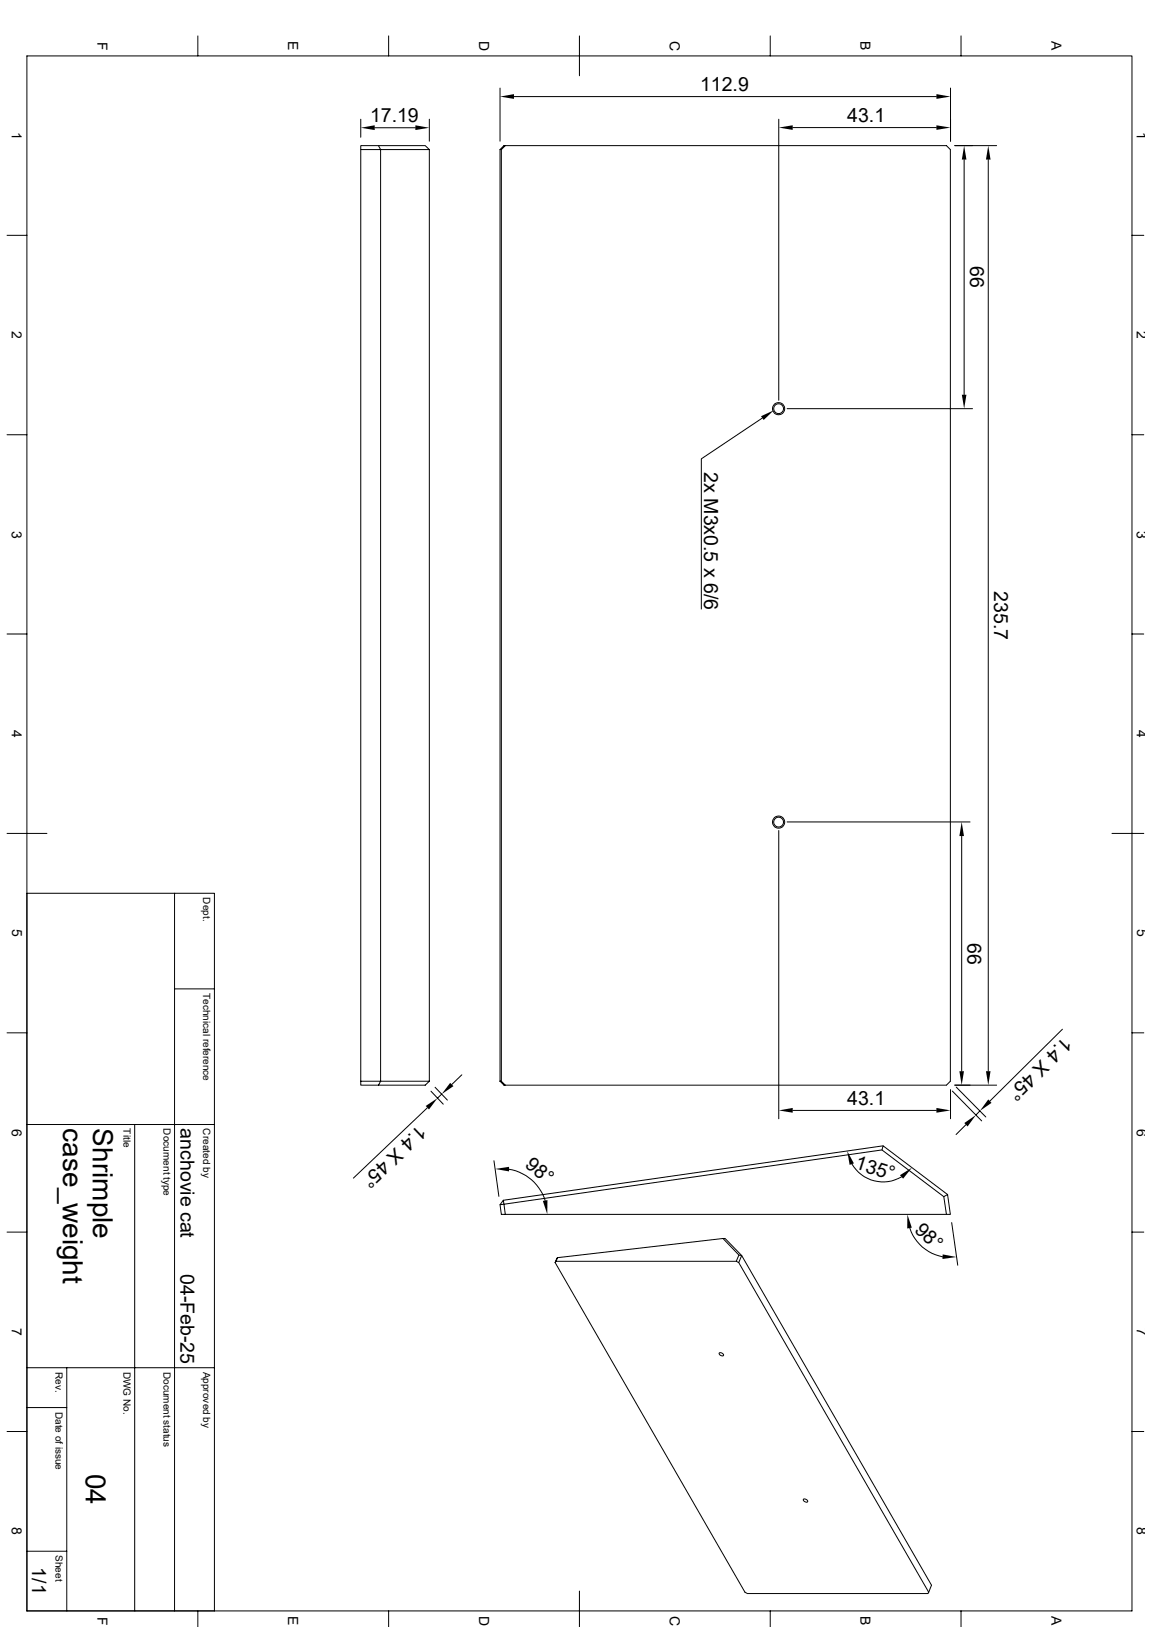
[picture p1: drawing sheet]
<svg xmlns="http://www.w3.org/2000/svg" width="297mm" height="420mm" viewBox="0 0 297 420" stroke-linecap="round" stroke-linejoin="round" font-family="sans-serif">
<g fill="none" stroke="#000" stroke-width=".26">
<path d="M6.9 14.4h285.2v401.4h-285.2zM51.1 9.3v5.1M100.3 9.3v5.1M149.5 9.3v10.3M198.8 9.3v5.1M248 9.3v5.1M93.1 37.6h4.6l.5 1h-5.1zM93.1 30.8v4.6M93.1 38.6v240.5M96.7 33h10.5M97.7 37.6h12l1.1 1h-12.6v240.5h-5.1v1h4.6M110.8 30.8v5.6"/>
<path d="M110.8 38.6v240.5M129 38.6h.4M129 22.7v13.7M129.4 38.6l1-1h-.4l-1 1v240.5M129.4 38.6v240.5M130.4 37.6h113.8l1 1v240.5l-1 1h-114.2l-1-1M132.6 24.9h109M201 30.8v72.5M204.6 32.9h37M245.3 22.7v13.7M246.4 37.6h10.8M248.8 41.2v60.7"/>
<path d="M255 41.2v235.3M1.8 60.7h5.1M292.1 60.7h3M1.8 112.2h5.1M196.7 107.9l-15.7 10.5v38.8M203.1 105.5h47.9M292.1 112.2h3M1.8 163.7h5.1M292.1 163.7h3M1.8 215.1h10.3M201 214.4v74.4M203.1 212.2h47.2"/>
<path d="M248.2 215.8v60.7M286.9 215.1h8.2M6.9 230.6h48.4v185.2M45 230.6v185.2M45 255.3h10.3M1.8 266.6h5.1M110.8 279.1h-12.6l-.5 1M110.8 279.1l-1.1 1h-12M119.2 277.5l-2.6 2.5M129 279.1h.4l1 1M274.2 265.7l-18.8 18.5M292.1 266.6h3"/>
<path d="M6.9 290.3h48.4M34.8 290.3v125.5M110.3 286l-19.1 18.1M111.2 281.7l3.2 3.3M112.3 280.7l3.1 3.3M114 282.4l-1.1 1.1M127.5 299.6l1.2 9.2M204.6 286.6h37M227.6 296.8l-97.6 14.1 .4 2.6h-1l-.4-2.5M227.9 295.8l-98 14M245.3 281.3v7.5M245.7 281.6l7.6 7.7"/>
<path d="M246.4 280.1h10.8M246.8 280.6l7.6 7.7M249.3 290.3l-2.6 2.6M252.9 286.8l-1.1 1M1.8 318.1h5.1M129.9 309.8l.1 1.1-1 .1zM130.4 313.5h113.8M131.4 301.8a11.7 11.7 0 0 1 9.3 8.1M186.6 319.7l-42.8 5-.5 1.2M219.8 300.5a9.3 9.3 0 0 0 12.9 3.3M234.8 317a11 11 0 0 0 8.4 7.4M243.5 308.9l1-.5 .7 5.1h-1z"/>
<path d="M244.5 308.4l-16.6-12.6-.3 1 15.9 12.1M245.6 315.6l1.5 11M292.1 318.1h3M143.5 325.6h46.5M143.8 324.7l-.5 1.2M190.6 325.9l49 85.1M190.7 324l.7 .1-.8 1.8-.6-.3zM190.7 324l-4.1-4.3h.5l4.3 4.4 49 85.1-1 2.2h-46.5l-.7-.4-48.9-85.1M6.9 353.1h48.4M17.2 353.1v62.7M185.7 349.2a.64 .64 0 0 1 .7 .1 .64 .64 0 0 1 .2 .7 .64 .64 0 0 1-.7-.1 .64 .64 0 0 1-.2-.7zM1.8 369.5h5.1"/>
<path d="M6.9 363.3h10.3M292.1 369.5h3M207.4 386.9a.64 .64 0 0 1 .7 .2 .64 .64 0 0 1 .2 .7 .64 .64 0 0 1-.7-.2 .64 .64 0 0 1-.2-.7zM6.9 400.4h10.3M51.1 415.8v4.1M100.3 415.8v4.1M149.5 410.7v9.2M198.8 415.8v4.1M248 415.8v4.1"/>
<circle cx="200.9" cy="105.5" r="1.27"/>
<circle cx="200.9" cy="105.5" r="1.57"/>
<circle cx="200.9" cy="212.2" r="1.27"/>
<circle cx="200.9" cy="212.2" r="1.57"/>
</g>
<g fill="#000">
<path d="M93.1 33l3.6-.7v1.3zM107.2 32.3l3.6 .7-3.6 .6zM129 24.9l3.6-.6v1.2zM201 32.9l3.6-.6v1.2zM241.6 32.3l3.7 .6-3.7 .6zM241.6 24.3l3.7 .6-3.7 .6zM248.8 37.6l.6 3.6h-1.2zM255 37.6l.6 3.6h-1.2zM196.4 107.4l3.3-1.5-2.6 2.5zM248.2 101.9h1.2l-.6 3.6zM248.2 212.2l.6 3.6h-1.2zM247.6 276.5h1.2l-.6 3.6z"/>
<path d="M254.4 276.5h1.2l-.6 3.6zM109.9 285.5l3-2-2.2 2.9zM116.2 279.5l.8 .9-3 2zM201 286.6l3.6-.6v1.2zM241.6 286l3.7 .6-3.7 .6zM248.8 289.9l3-2.1-2.1 3zM255 283.8l.9 .9-3 2.1zM127.8 301.8l3.6-.6v1.2zM140.1 310l1.2-.2-.1 3.7zM218.6 297.1l1.7 3.2-1.1 .4zM232.2 303.4l3.1-2-2.3 2.8zM234.1 313.5l1.2 3.4-1.2 .2z"/>
<path d="M243.2 323.8l3.6 .7-3.6 .5z"/>
</g>
<g font-size="7.2">
<text x="16.2" y="291.3" transform="rotate(90 16.2 291.3)">case_weight</text>
<text x="23.9" y="291.3" transform="rotate(90 23.9 291.3)">Shrimple</text>
<text x="22.1" y="380.5" transform="rotate(90 22.1 380.5)">04</text>
</g>
<g font-size="5">
<text x="180.7" y="23.4">112.9</text>
<text x="95.5" y="31.5">17.19</text>
<text x="218.6" y="31.4">43.1</text>
<text x="250.3" y="68.7" transform="rotate(90 250.3 68.7)">66</text>
<text x="181.7" y="121.9" transform="rotate(90 181.7 121.9)">2x M3x0.5 x 6/6</text>
<text x="256.5" y="152.6" transform="rotate(90 256.5 152.6)">235.7</text>
<text x="249.7" y="243.4" transform="rotate(90 249.7 243.4)">66</text>
<text x="274.6" y="267.4" transform="rotate(135 274.6 267.4)">1.4 X 45°</text>
<text x="218.6" y="285.1">43.1</text>
<text x="46.6" y="291.3" transform="rotate(90 46.6 291.3)">anchovie cat</text>
<text x="108.1" y="290.2" transform="rotate(136 108.1 290.2)">1.4 X 45°</text>
<text x="135.3" y="300.9" transform="rotate(41 135.3 300.9)">98°</text>
<text x="220.4" y="301.6" transform="rotate(18 220.4 301.6)">135°</text>
<text x="235.8" y="317.7" transform="rotate(45 235.8 317.7)">98°</text>
<text x="46.6" y="328.8" transform="rotate(90 46.6 328.8)">04-Feb-25</text>
<text x="8.3" y="404.6" transform="rotate(90 8.3 404.6)">1/1</text>
</g>
<g font-size="3.6">
<text x="25.1" y="10.8" transform="rotate(90 25.1 10.8)">F</text>
<text x="74.4" y="10.7" transform="rotate(90 74.4 10.7)">E</text>
<text x="123.6" y="10.5" transform="rotate(90 123.6 10.5)">D</text>
<text x="172.8" y="10.5" transform="rotate(90 172.8 10.5)">C</text>
<text x="222.1" y="10.7" transform="rotate(90 222.1 10.7)">B</text>
<text x="271.3" y="10.7" transform="rotate(90 271.3 10.7)">A</text>
<text x="3.1" y="34" transform="rotate(90 3.1 34)">1</text>
<text x="293.4" y="34" transform="rotate(90 293.4 34)">1</text>
<text x="3.1" y="85.5" transform="rotate(90 3.1 85.5)">2</text>
<text x="293.4" y="85.5" transform="rotate(90 293.4 85.5)">2</text>
<text x="3.1" y="136.9" transform="rotate(90 3.1 136.9)">3</text>
<text x="293.4" y="136.9" transform="rotate(90 293.4 136.9)">3</text>
<text x="3.1" y="188.4" transform="rotate(90 3.1 188.4)">4</text>
<text x="293.4" y="188.4" transform="rotate(90 293.4 188.4)">4</text>
<text x="3.1" y="239.9" transform="rotate(90 3.1 239.9)">5</text>
<text x="293.4" y="239.9" transform="rotate(90 293.4 239.9)">5</text>
<text x="3.1" y="291.3" transform="rotate(90 3.1 291.3)">6</text>
<text x="293.4" y="291.3" transform="rotate(90 293.4 291.3)">6</text>
<text x="3.1" y="342.8" transform="rotate(90 3.1 342.8)">7</text>
<text x="293.4" y="342.8" transform="rotate(90 293.4 342.8)">7</text>
<text x="3.1" y="394.3" transform="rotate(90 3.1 394.3)">8</text>
<text x="293.4" y="394.3" transform="rotate(90 293.4 394.3)">8</text>
<text x="25.1" y="417.3" transform="rotate(90 25.1 417.3)">F</text>
<text x="74.4" y="417.2" transform="rotate(90 74.4 417.2)">E</text>
<text x="123.6" y="417.1" transform="rotate(90 123.6 417.1)">D</text>
<text x="172.8" y="417.1" transform="rotate(90 172.8 417.1)">C</text>
<text x="222.1" y="417.2" transform="rotate(90 222.1 417.2)">B</text>
<text x="271.3" y="417.2" transform="rotate(90 271.3 417.2)">A</text>
</g>
<g font-size="2.6">
<text x="52.5" y="231.6" transform="rotate(90 52.5 231.6)">Dept.</text>
<text x="52.5" y="256.3" transform="rotate(90 52.5 256.3)">Technical reference</text>
<text x="31.9" y="291.3" transform="rotate(90 31.9 291.3)">Title</text>
<text x="42.2" y="291.3" transform="rotate(90 42.2 291.3)">Document type</text>
<text x="52.5" y="291.3" transform="rotate(90 52.5 291.3)">Created by</text>
<text x="14.4" y="354.1" transform="rotate(90 14.4 354.1)">Rev.</text>
<text x="31.9" y="354.1" transform="rotate(90 31.9 354.1)">DWG No.</text>
<text x="42.2" y="354.1" transform="rotate(90 42.2 354.1)">Document status</text>
<text x="52.5" y="354.1" transform="rotate(90 52.5 354.1)">Approved by</text>
<text x="14.4" y="364.4" transform="rotate(90 14.4 364.4)">Date of issue</text>
<text x="14.4" y="401.4" transform="rotate(90 14.4 401.4)">Sheet</text>
</g>
</svg>
